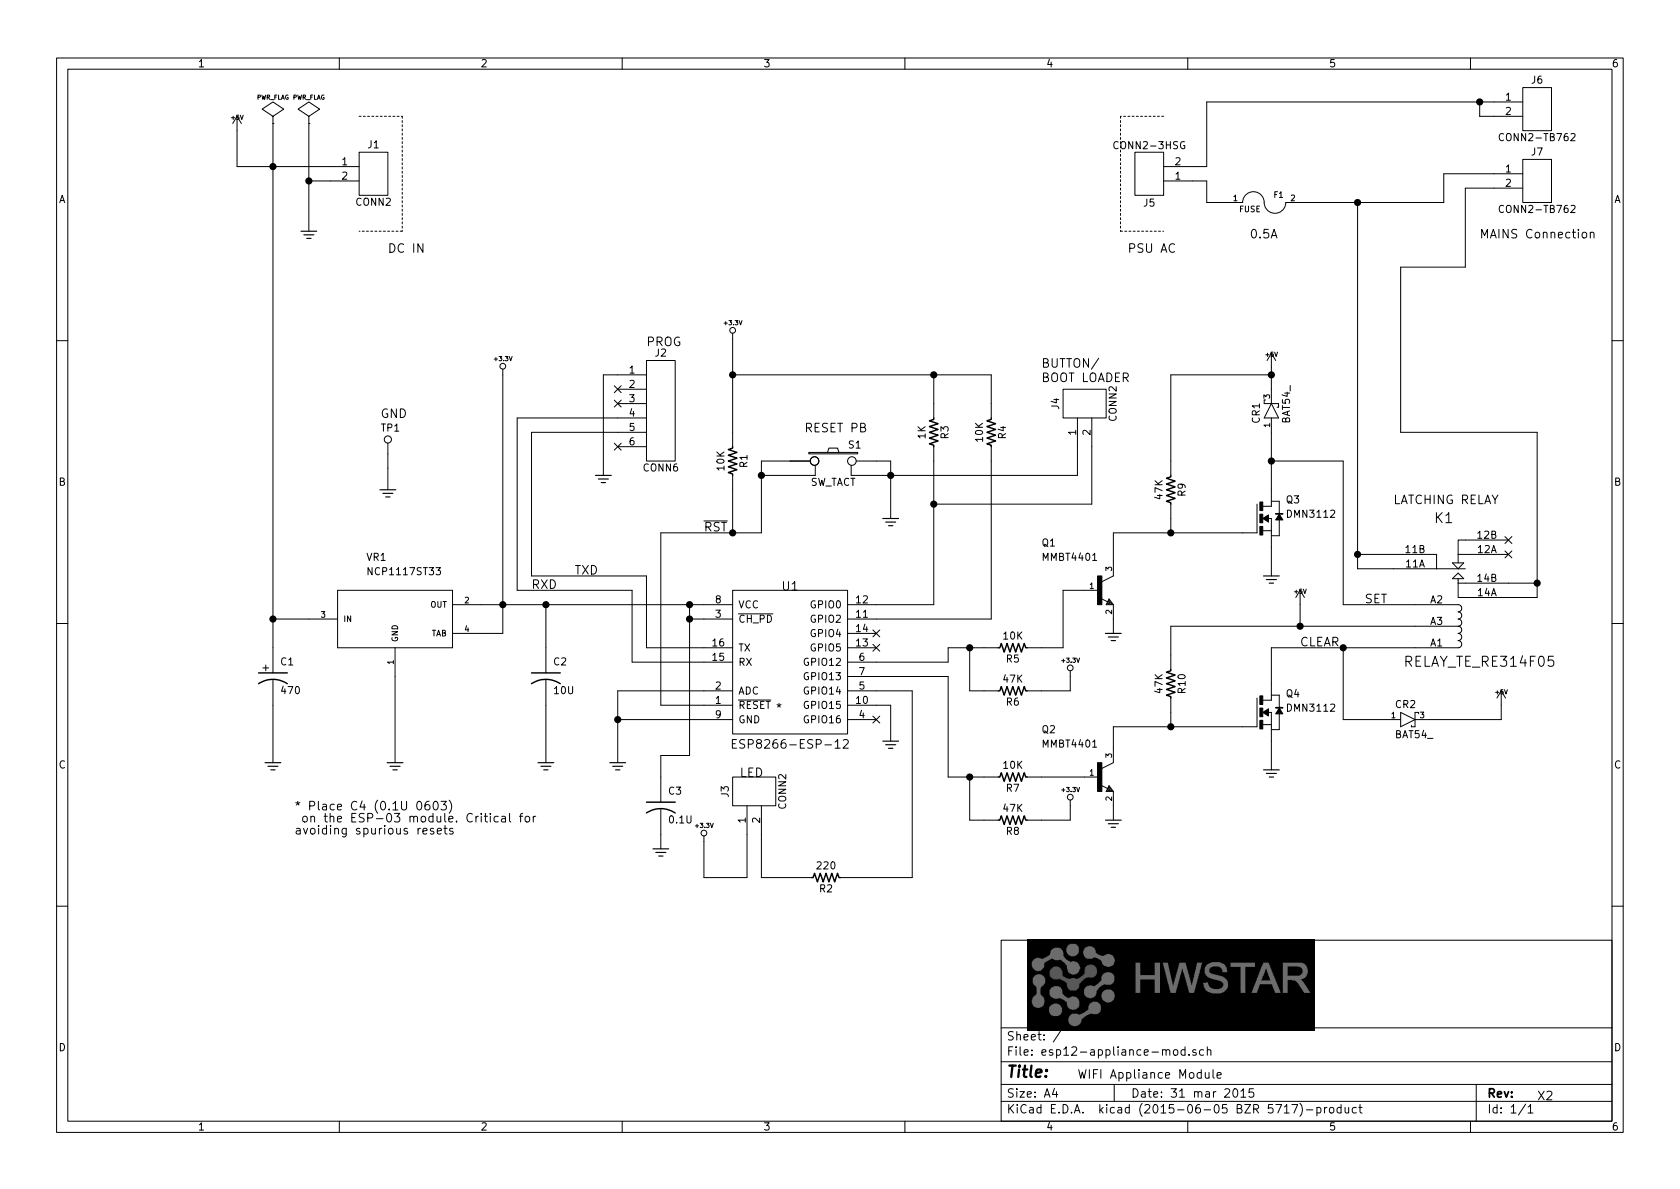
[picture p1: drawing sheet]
EESchema Schematic File Version 2
LIBS:esp12-appliance-mod-rescue
LIBS:power
LIBS:device
LIBS:transistors
LIBS:conn
LIBS:linear
LIBS:regul
LIBS:74xx
LIBS:cmos4000
LIBS:adc-dac
LIBS:memory
LIBS:xilinx
LIBS:special
LIBS:microcontrollers
LIBS:dsp
LIBS:microchip
LIBS:analog_switches
LIBS:motorola
LIBS:texas
LIBS:intel
LIBS:audio
LIBS:interface
LIBS:digital-audio
LIBS:philips
LIBS:display
LIBS:cypress
LIBS:siliconi
LIBS:opto
LIBS:atmel
LIBS:contrib
LIBS:valves
LIBS:custom
LIBS:esp12-appliance-mod-cache
EELAYER 25 0
EELAYER END
$Descr A4 11693 8268
encoding utf-8
Sheet 1 1
Title ""
Date "31 mar 2015"
Rev ""
Comp ""
Comment1 ""
Comment2 ""
Comment3 ""
Comment4 ""
$EndDescr
$Comp
L NCP1117ST33 VR1
U 1 1
P 2750 4300
F 0 "VR1" H 2550 4700 50  0000 L BNN
F 1 "NCP1117ST33" H 2550 4600 50  0000 L BNN
F 2 "SOT223" H 2750 4450 50  0001 C CNN
F 3 "" H 2750 4300 60  0000 C CNN
F 4 "800121-101" H 2750 4300 60  0001 C CNN "PartNumber"
	1    2750 4300
	1    0    0    -1  
$EndComp
$Comp
L GND_US #PWR01
U 1 1
P 2750 5300
F 0 "#PWR01" H 2730 5170 30  0001 C CNN
F 1 "GND_US" H 2740 5210 30  0001 C CNN
F 2 "" H 2750 5300 60  0000 C CNN
F 3 "" H 2750 5300 60  0000 C CNN
	1    2750 5300
	1    0    0    -1  
$EndComp
$Comp
L GND_US #PWR02
U 1 1
P 4300 5300
F 0 "#PWR02" H 4280 5170 30  0001 C CNN
F 1 "GND_US" H 4290 5210 30  0001 C CNN
F 2 "" H 4300 5300 60  0000 C CNN
F 3 "" H 4300 5300 60  0000 C CNN
	1    4300 5300
	1    0    0    -1  
$EndComp
$Comp
L C_US C2
U 1 1
P 3800 4700
F 0 "C2" H 3850 4800 50  0000 L CNN
F 1 "10U" H 3850 4600 50  0000 L CNN
F 2 "CC0805" H 3800 4700 60  0001 C CNN
F 3 "" H 3800 4700 60  0000 C CNN
F 4 "800003-106" H 3800 4700 60  0001 C CNN "PartNumber"
	1    3800 4700
	1    0    0    -1  
$EndComp
$Comp
L GND_US #PWR03
U 1 1
P 3800 5300
F 0 "#PWR03" H 3780 5170 30  0001 C CNN
F 1 "GND_US" H 3790 5210 30  0001 C CNN
F 2 "" H 3800 5300 60  0000 C CNN
F 3 "" H 3800 5300 60  0000 C CNN
	1    3800 5300
	1    0    0    -1  
$EndComp
$Comp
L GND_US #PWR04
U 1 1
P 1900 5300
F 0 "#PWR04" H 1880 5170 30  0001 C CNN
F 1 "GND_US" H 1890 5210 30  0001 C CNN
F 2 "" H 1900 5300 60  0000 C CNN
F 3 "" H 1900 5300 60  0000 C CNN
	1    1900 5300
	1    0    0    -1  
$EndComp
$Comp
L GND_US #PWR05
U 1 1
P 2150 1600
F 0 "#PWR05" H 2130 1470 30  0001 C CNN
F 1 "GND_US" H 2140 1510 30  0001 C CNN
F 2 "" H 2150 1600 60  0000 C CNN
F 3 "" H 2150 1600 60  0000 C CNN
	1    2150 1600
	1    0    0    -1  
$EndComp
$Comp
L PWR_FLAG #FLG06
U 1 1
P 1900 850
F 0 "#FLG06" H 1900 945 30  0001 C CNN
F 1 "PWR_FLAG" H 1900 1030 30  0000 C CNN
F 2 "" H 1900 850 60  0000 C CNN
F 3 "" H 1900 850 60  0000 C CNN
	1    1900 850 
	1    0    0    -1  
$EndComp
$Comp
L +5V #PWR07
U 1 1
P 1650 900
F 0 "#PWR07" H 1650 990 20  0001 C CNN
F 1 "+5V" H 1650 990 30  0000 C CNN
F 2 "" H 1650 900 60  0000 C CNN
F 3 "" H 1650 900 60  0000 C CNN
	1    1650 900 
	1    0    0    -1  
$EndComp
$Comp
L CONN6 J2
U 1 1
P 4600 2900
F 0 "J2" H 4600 3350 50  0000 C CNN
F 1 "CONN6" H 4600 2550 50  0000 C CNN
F 2 "" H 4600 2900 60  0000 C CNN
F 3 "" H 4600 2900 60  0000 C CNN
F 4 "800116-106" H 4600 2900 60  0001 C CNN "PartNumber"
	1    4600 2900
	1    0    0    -1  
$EndComp
$Comp
L GND_US #PWR08
U 1 1
P 4200 3300
F 0 "#PWR08" H 4180 3170 30  0001 C CNN
F 1 "GND_US" H 4190 3210 30  0001 C CNN
F 2 "" H 4200 3300 60  0000 C CNN
F 3 "" H 4200 3300 60  0000 C CNN
	1    4200 3300
	1    0    0    -1  
$EndComp
$Comp
L R_US R1
U 1 1
P 5100 3200
F 0 "R1" V 5180 3200 50  0000 C CNN
F 1 "10K" V 5020 3200 50  0000 C CNN
F 2 "RC0603" H 5100 3200 60  0001 C CNN
F 3 "" H 5100 3200 60  0000 C CNN
F 4 "800010-103" V 5100 3200 60  0001 C CNN "PartNumber"
	1    5100 3200
	1    0    0    -1  
$EndComp
$Comp
L +3.3V-RESCUE-esp12-appliance-mod #PWR09
U 1 1
P 3500 2600
F 0 "#PWR09" H 3500 2560 30  0001 C CNN
F 1 "+3.3V" H 3500 2710 30  0000 C CNN
F 2 "" H 3500 2600 60  0000 C CNN
F 3 "" H 3500 2600 60  0000 C CNN
	1    3500 2600
	1    0    0    -1  
$EndComp
$Comp
L +3.3V-RESCUE-esp12-appliance-mod #PWR010
U 1 1
P 5100 2350
F 0 "#PWR010" H 5100 2310 30  0001 C CNN
F 1 "+3.3V" H 5100 2460 30  0000 C CNN
F 2 "" H 5100 2350 60  0000 C CNN
F 3 "" H 5100 2350 60  0000 C CNN
	1    5100 2350
	1    0    0    -1  
$EndComp
$Comp
L SW_TACT S1
U 1 1
P 5800 3200
F 0 "S1" H 5950 3310 50  0000 C CNN
F 1 "SW_TACT" H 5800 3050 50  0000 C CNN
F 2 "" H 5800 3200 60  0000 C CNN
F 3 "" H 5800 3200 60  0000 C CNN
F 4 "800107-101" H 5800 3200 60  0001 C CNN "PartNumber"
	1    5800 3200
	1    0    0    -1  
$EndComp
$Comp
L GND_US #PWR011
U 1 1
P 6200 3600
F 0 "#PWR011" H 6180 3470 30  0001 C CNN
F 1 "GND_US" H 6190 3510 30  0001 C CNN
F 2 "" H 6200 3600 60  0000 C CNN
F 3 "" H 6200 3600 60  0000 C CNN
	1    6200 3600
	1    0    0    -1  
$EndComp
$Comp
L R_US R3
U 1 1
P 6500 3000
F 0 "R3" V 6580 3000 50  0000 C CNN
F 1 "1K" V 6420 3000 50  0000 C CNN
F 2 "RC0603" H 6500 3000 60  0001 C CNN
F 3 "" H 6500 3000 60  0000 C CNN
F 4 "800010-102" V 6500 3000 60  0001 C CNN "PartNumber"
	1    6500 3000
	1    0    0    -1  
$EndComp
$Comp
L R_US R4
U 1 1
P 6900 3000
F 0 "R4" V 6980 3000 50  0000 C CNN
F 1 "10K" V 6820 3000 50  0000 C CNN
F 2 "RC0603" H 6900 3000 60  0001 C CNN
F 3 "" H 6900 3000 60  0000 C CNN
F 4 "800010-103" V 6900 3000 60  0001 C CNN "PartNumber"
	1    6900 3000
	1    0    0    -1  
$EndComp
Text Label 4000 4000 0    60   ~ 0
TXD
Text Label 3700 4100 0    60   ~ 0
RXD
Text Label 4900 3700 0    60   ~ 0
~RST
Text Notes 5600 3000 0    60   ~ 0
RESET PB\n
$Comp
L CONN2 J4
U 1 1
P 7550 2800
F 0 "J4" H 7550 3000 50  0000 C CNN
F 1 "CONN2" H 7550 2600 50  0000 C CNN
F 2 "" H 7550 2800 60  0000 C CNN
F 3 "" H 7550 2800 60  0000 C CNN
F 4 "800114-102" H 7550 2800 60  0001 C CNN "PartNumber"
	1    7550 2800
	0    -1   -1   0   
$EndComp
Text Notes 7250 2650 0    60   ~ 0
BOOT LOADER
$Comp
L MMBT4401 Q1
U 1 1
P 7650 4100
F 0 "Q1" H 7250 4400 50  0000 L BNN
F 1 "MMBT4401" H 7250 4300 50  0000 L BNN
F 2 "SOT23" H 7550 3950 50  0001 C CNN
F 3 "" H 7650 4100 60  0000 C CNN
F 4 "800110-101" H 7650 4100 60  0001 C CNN "PartNumber"
	1    7650 4100
	1    0    0    -1  
$EndComp
$Comp
L MMBT4401 Q2
U 1 1
P 7650 5400
F 0 "Q2" H 7250 5700 50  0000 L BNN
F 1 "MMBT4401" H 7250 5600 50  0000 L BNN
F 2 "SOT23" H 7550 5250 50  0001 C CNN
F 3 "" H 7650 5400 60  0000 C CNN
F 4 "800110-101" H 7650 5400 60  0001 C CNN "PartNumber"
	1    7650 5400
	1    0    0    -1  
$EndComp
$Comp
L R_US R9
U 1 1
P 8150 3400
F 0 "R9" V 8230 3400 50  0000 C CNN
F 1 "47K" V 8070 3400 50  0000 C CNN
F 2 "RC0603" H 8150 3400 60  0001 C CNN
F 3 "" H 8150 3400 60  0000 C CNN
F 4 "800010-473" V 8150 3400 60  0001 C CNN "PartNumber"
	1    8150 3400
	1    0    0    -1  
$EndComp
$Comp
L R_US R10
U 1 1
P 8150 4750
F 0 "R10" V 8230 4750 50  0000 C CNN
F 1 "47K" V 8070 4750 50  0000 C CNN
F 2 "RC0603" H 8150 4750 60  0001 C CNN
F 3 "" H 8150 4750 60  0000 C CNN
	1    8150 4750
	1    0    0    -1  
$EndComp
$Comp
L GND_US #PWR012
U 1 1
P 7750 4400
F 0 "#PWR012" H 7730 4270 30  0001 C CNN
F 1 "GND_US" H 7740 4310 30  0001 C CNN
F 2 "" H 7750 4400 60  0000 C CNN
F 3 "" H 7750 4400 60  0000 C CNN
	1    7750 4400
	1    0    0    -1  
$EndComp
$Comp
L GND_US #PWR013
U 1 1
P 7750 5700
F 0 "#PWR013" H 7730 5570 30  0001 C CNN
F 1 "GND_US" H 7740 5610 30  0001 C CNN
F 2 "" H 7750 5700 60  0000 C CNN
F 3 "" H 7750 5700 60  0000 C CNN
	1    7750 5700
	1    0    0    -1  
$EndComp
$Comp
L GND_US #PWR014
U 1 1
P 8850 4000
F 0 "#PWR014" H 8830 3870 30  0001 C CNN
F 1 "GND_US" H 8840 3910 30  0001 C CNN
F 2 "" H 8850 4000 60  0000 C CNN
F 3 "" H 8850 4000 60  0000 C CNN
	1    8850 4000
	1    0    0    -1  
$EndComp
$Comp
L GND_US #PWR015
U 1 1
P 8850 5350
F 0 "#PWR015" H 8830 5220 30  0001 C CNN
F 1 "GND_US" H 8840 5260 30  0001 C CNN
F 2 "" H 8850 5350 60  0000 C CNN
F 3 "" H 8850 5350 60  0000 C CNN
	1    8850 5350
	1    0    0    -1  
$EndComp
$Comp
L R_US R5
U 1 1
P 7050 4500
F 0 "R5" V 7130 4500 50  0000 C CNN
F 1 "10K" V 6970 4500 50  0000 C CNN
F 2 "RC0603" H 7050 4500 60  0001 C CNN
F 3 "" H 7050 4500 60  0000 C CNN
F 4 "800010-103" V 7050 4500 60  0001 C CNN "PartNumber"
	1    7050 4500
	0    1    1    0   
$EndComp
$Comp
L R_US R7
U 1 1
P 7050 5400
F 0 "R7" V 7130 5400 50  0000 C CNN
F 1 "10K" V 6970 5400 50  0000 C CNN
F 2 "RC0603" H 7050 5400 60  0001 C CNN
F 3 "" H 7050 5400 60  0000 C CNN
F 4 "800010-103" V 7050 5400 60  0001 C CNN "PartNumber"
	1    7050 5400
	0    1    1    0   
$EndComp
$Comp
L R_US R2
U 1 1
P 5750 6100
F 0 "R2" V 5830 6100 50  0000 C CNN
F 1 "220" V 5670 6100 50  0000 C CNN
F 2 "RC0805" H 5750 6100 60  0001 C CNN
F 3 "" H 5750 6100 60  0000 C CNN
F 4 "800011-221" V 5750 6100 60  0001 C CNN "PartNumber"
	1    5750 6100
	0    1    1    0   
$EndComp
$Comp
L +3.3V-RESCUE-esp12-appliance-mod #PWR016
U 1 1
P 4900 5850
F 0 "#PWR016" H 4900 5810 30  0001 C CNN
F 1 "+3.3V" H 4900 5960 30  0000 C CNN
F 2 "" H 4900 5850 60  0000 C CNN
F 3 "" H 4900 5850 60  0000 C CNN
	1    4900 5850
	1    0    0    -1  
$EndComp
$Comp
L RELAY_TE_RE314F05 K1
U 1 1
P 10150 3950
F 0 "K1" H 10050 4300 70  0000 C CNN
F 1 "RELAY_TE_RE314F05" H 10300 3300 70  0000 C CNN
F 2 "~" H 10100 4000 60  0000 C CNN
F 3 "~" H 10100 4000 60  0000 C CNN
F 4 "800128-101" H 10150 3950 60  0001 C CNN "PartNumber"
	1    10150 3950
	1    0    0    -1  
$EndComp
$Comp
L +5V #PWR017
U 1 1
P 9050 4200
F 0 "#PWR017" H 9050 4290 20  0001 C CNN
F 1 "+5V" H 9050 4290 30  0000 C CNN
F 2 "" H 9050 4200 60  0000 C CNN
F 3 "" H 9050 4200 60  0000 C CNN
	1    9050 4200
	1    0    0    -1  
$EndComp
$Comp
L FUSE F1
U 1 1
P 8800 1400
F 0 "F1" H 8900 1450 40  0000 C CNN
F 1 "FUSE" H 8700 1350 40  0000 C CNN
F 2 "~" H 8800 1400 60  0000 C CNN
F 3 "~" H 8800 1400 60  0000 C CNN
F 4 "800125-500" H 8800 1400 60  0001 C CNN "PartNumber"
	1    8800 1400
	1    0    0    -1  
$EndComp
$Comp
L BAT54_ CR2
U 1 1
P 9800 5000
F 0 "CR2" H 9710 5075 50  0000 L BNN
F 1 "BAT54_" H 9710 4865 50  0000 L BNN
F 2 "SOT23" H 9800 5150 50  0001 C CNN
F 3 "" H 9800 5000 60  0000 C CNN
F 4 "800127-101" H 9800 5000 60  0001 C CNN "PartNumber"
	1    9800 5000
	1    0    0    -1  
$EndComp
$Comp
L BAT54_ CR1
U 1 1
P 8850 2850
F 0 "CR1" H 8760 2925 50  0000 L BNN
F 1 "BAT54_" H 8760 2715 50  0000 L BNN
F 2 "SOT23" H 8850 3000 50  0001 C CNN
F 3 "" H 8850 2850 60  0000 C CNN
F 4 "800127-101" H 8850 2850 60  0001 C CNN "PartNumber"
	1    8850 2850
	0    -1   -1   0   
$EndComp
$Comp
L +5V #PWR018
U 1 1
P 10450 4900
F 0 "#PWR018" H 10450 4990 20  0001 C CNN
F 1 "+5V" H 10450 4990 30  0000 C CNN
F 2 "" H 10450 4900 60  0000 C CNN
F 3 "" H 10450 4900 60  0000 C CNN
	1    10450 4900
	1    0    0    -1  
$EndComp
$Comp
L +5V #PWR019
U 1 1
P 8850 2550
F 0 "#PWR019" H 8850 2640 20  0001 C CNN
F 1 "+5V" H 8850 2640 30  0000 C CNN
F 2 "" H 8850 2550 60  0000 C CNN
F 3 "" H 8850 2550 60  0000 C CNN
	1    8850 2550
	1    0    0    -1  
$EndComp
Text Notes 7500 7500 0    60   ~ 0
WIFI Appliance Module
Text Notes 10700 7650 0    60   ~ 0
X2
Text Label 9050 4500 0    60   ~ 0
CLEAR
Text Label 9500 4200 0    60   ~ 0
SET
$Comp
L CONN2 J3
U 1 1
P 5250 5500
F 0 "J3" H 5250 5700 50  0000 C CNN
F 1 "CONN2" H 5250 5300 50  0000 C CNN
F 2 "" H 5250 5500 60  0000 C CNN
F 3 "" H 5250 5500 60  0000 C CNN
F 4 "800114-102" H 5250 5500 60  0001 C CNN "PartNumber"
	1    5250 5500
	0    -1   -1   0   
$EndComp
Text Notes 5150 5400 0    60   ~ 0
LED
Text Notes 2700 1750 0    60   ~ 0
DC IN
Text Notes 8700 1650 0    60   ~ 0
0.5A
$Comp
L C_US C3
U 1 1
P 4600 5600
F 0 "C3" H 4650 5700 50  0000 L CNN
F 1 "0.1U" H 4650 5500 50  0000 L CNN
F 2 "~" H 4600 5600 60  0000 C CNN
F 3 "~" H 4600 5600 60  0000 C CNN
F 4 "800000-104" H 4600 5600 60  0001 C CNN "PartNumber"
	1    4600 5600
	1    0    0    -1  
$EndComp
$Comp
L GND_US #PWR020
U 1 1
P 4600 5900
F 0 "#PWR020" H 4580 5770 30  0001 C CNN
F 1 "GND_US" H 4590 5810 30  0001 C CNN
F 2 "" H 4600 5900 60  0000 C CNN
F 3 "" H 4600 5900 60  0000 C CNN
	1    4600 5900
	1    0    0    -1  
$EndComp
Text Notes 2050 5800 0    60   ~ 0
* Place C4 (0.1U 0603)\n on the ESP-03 module. Critical for\navoiding spurious resets
Text Notes 5400 4950 0    60   ~ 0
*\n
$Comp
L ESP8266-ESP-12 U1
U 1 1
P 5500 4500
F 0 "U1" H 5500 4925 60  0000 C CNN
F 1 "ESP8266-ESP-12" H 5500 3825 60  0000 C CNN
F 2 "~" H 5500 4200 60  0000 C CNN
F 3 "~" H 5500 4200 60  0000 C CNN
F 4 "800106-101" H 5500 4500 60  0001 C CNN "PartNumber"
	1    5500 4500
	1    0    0    -1  
$EndComp
$Comp
L GND_US #PWR021
U 1 1
P 6200 5150
F 0 "#PWR021" H 6180 5020 30  0001 C CNN
F 1 "GND_US" H 6190 5060 30  0001 C CNN
F 2 "" H 6200 5150 60  0000 C CNN
F 3 "" H 6200 5150 60  0000 C CNN
	1    6200 5150
	1    0    0    -1  
$EndComp
$Comp
L CP_US C1
U 1 1
P 1900 4700
F 0 "C1" H 1950 4800 50  0000 L CNN
F 1 "470" H 1950 4600 50  0000 L CNN
F 2 "~" H 1900 4700 60  0000 C CNN
F 3 "~" H 1900 4700 60  0000 C CNN
F 4 "800126-477" H 1900 4700 60  0001 C CNN "PartNumber"
	1    1900 4700
	1    0    0    -1  
$EndComp
NoConn ~ 6100 4400
NoConn ~ 6100 4500
NoConn ~ 6100 5000
NoConn ~ 10500 3750
NoConn ~ 10500 3850
NoConn ~ 4300 2700
$Comp
L PWR_FLAG #FLG022
U 1 1
P 2150 850
F 0 "#FLG022" H 2150 945 30  0001 C CNN
F 1 "PWR_FLAG" H 2150 1030 30  0000 C CNN
F 2 "" H 2150 850 60  0000 C CNN
F 3 "" H 2150 850 60  0000 C CNN
	1    2150 850 
	1    0    0    -1  
$EndComp
Text Notes 10300 1650 0    60   ~ 0
MAINS Connection
Text Notes 7850 1750 0    60   ~ 0
PSU AC
Text Notes 7250 2550 0    60   ~ 0
BUTTON/
Text Notes 4500 2400 0    60   ~ 0
PROG
Text Notes 9700 3500 0    60   ~ 0
LATCHING RELAY
$Comp
L DMN3112 Q3
U 1 1
P 8850 3600
F 0 "Q3" H 8950 3700 50  0000 L BNN
F 1 "DMN3112" H 8950 3600 50  0000 L BNN
F 2 "SOT23" H 8850 3750 50  0001 C CNN
F 3 "~" H 8850 3600 60  0000 C CNN
F 4 "800123-101" H 8850 3600 60  0001 C CNN "PartNumber"
	1    8850 3600
	1    0    0    -1  
$EndComp
$Comp
L DMN3112 Q4
U 1 1
P 8850 4950
F 0 "Q4" H 8950 5050 50  0000 L BNN
F 1 "DMN3112" H 8950 4950 50  0000 L BNN
F 2 "SOT23" H 8850 5100 50  0001 C CNN
F 3 "~" H 8850 4950 60  0000 C CNN
F 4 "800123-101" H 8850 4950 60  0001 C CNN "PartNumber"
	1    8850 4950
	1    0    0    -1  
$EndComp
$Comp
L R_US R6
U 1 1
P 7050 4800
F 0 "R6" V 7130 4800 50  0000 C CNN
F 1 "47K" V 6970 4800 50  0000 C CNN
F 2 "RC0603" H 7050 4800 60  0001 C CNN
F 3 "" H 7050 4800 60  0000 C CNN
F 4 "800010-473" V 7050 4800 60  0001 C CNN "PartNumber"
	1    7050 4800
	0    1    1    0   
$EndComp
$Comp
L R_US R8
U 1 1
P 7050 5700
F 0 "R8" V 7130 5700 50  0000 C CNN
F 1 "47K" V 6970 5700 50  0000 C CNN
F 2 "RC0603" H 7050 5700 60  0001 C CNN
F 3 "" H 7050 5700 60  0000 C CNN
F 4 "800010-473" V 7050 5700 60  0001 C CNN "PartNumber"
	1    7050 5700
	0    1    1    0   
$EndComp
$Comp
L +3.3V-RESCUE-esp12-appliance-mod #PWR023
U 1 1
P 7450 4700
F 0 "#PWR023" H 7450 4660 30  0001 C CNN
F 1 "+3.3V" H 7450 4810 30  0000 C CNN
F 2 "" H 7450 4700 60  0000 C CNN
F 3 "" H 7450 4700 60  0000 C CNN
	1    7450 4700
	1    0    0    -1  
$EndComp
$Comp
L +3.3V-RESCUE-esp12-appliance-mod #PWR024
U 1 1
P 7450 5600
F 0 "#PWR024" H 7450 5560 30  0001 C CNN
F 1 "+3.3V" H 7450 5710 30  0000 C CNN
F 2 "" H 7450 5600 60  0000 C CNN
F 3 "" H 7450 5600 60  0000 C CNN
	1    7450 5600
	1    0    0    -1  
$EndComp
$Comp
L CONN2 J5
U 1 1
P 8000 1200
F 0 "J5" H 8000 1400 50  0000 C CNN
F 1 "CONN2-3HSG" H 8000 1000 50  0000 C CNN
F 2 "" H 8000 1200 60  0000 C CNN
F 3 "" H 8000 1200 60  0000 C CNN
F 4 "800124-101" H 8000 1200 60  0001 C CNN "PartNumber"
	1    8000 1200
	-1   0    0    1   
$EndComp
$Comp
L CONN2 J1
U 1 1
P 2600 1200
F 0 "J1" H 2600 1400 50  0000 C CNN
F 1 "CONN2" H 2600 1000 50  0000 C CNN
F 2 "" H 2600 1200 60  0000 C CNN
F 3 "" H 2600 1200 60  0000 C CNN
F 4 "800114-102" H 2600 1200 60  0001 C CNN "PartNumber"
	1    2600 1200
	1    0    0    -1  
$EndComp
Wire Wire Line
	3500 4400 3350 4400
Wire Wire Line
	3500 2600 3500 4400
Connection ~ 3500 4200
Wire Wire Line
	3800 4200 3800 4500
Connection ~ 3800 4200
Wire Wire Line
	3800 4900 3800 5300
Wire Wire Line
	1900 4300 2150 4300
Wire Wire Line
	1900 850  1900 4500
Wire Wire Line
	1900 4900 1900 5300
Connection ~ 1900 4300
Wire Wire Line
	4300 2600 4200 2600
Wire Wire Line
	4200 2600 4200 3300
Wire Wire Line
	4400 4100 3600 4100
Wire Wire Line
	3600 4100 3600 2900
Wire Wire Line
	3600 2900 4300 2900
Wire Wire Line
	4500 4000 3700 4000
Wire Wire Line
	3700 4000 3700 3000
Wire Wire Line
	3700 3000 4300 3000
Wire Wire Line
	5300 3700 4600 3700
Wire Wire Line
	5100 2350 5100 3000
Wire Wire Line
	5100 3700 5100 3400
Wire Wire Line
	5500 3200 5300 3200
Wire Wire Line
	5300 3200 5300 3700
Connection ~ 5100 3700
Wire Wire Line
	5500 3300 5300 3300
Connection ~ 5300 3300
Wire Wire Line
	6100 3200 6200 3200
Wire Wire Line
	6200 3200 6200 3600
Wire Wire Line
	6100 3300 7500 3300
Connection ~ 6200 3300
Wire Wire Line
	6900 2600 6900 2800
Wire Wire Line
	5100 2600 6900 2600
Connection ~ 5100 2600
Wire Wire Line
	6500 2600 6500 2800
Connection ~ 6500 2600
Wire Wire Line
	6500 3200 6500 4200
Wire Wire Line
	6900 4300 6900 3200
Wire Wire Line
	7500 3300 7500 3100
Wire Wire Line
	6500 3500 7600 3500
Wire Wire Line
	7600 3500 7600 3100
Connection ~ 6500 3500
Wire Wire Line
	6500 4200 6100 4200
Wire Wire Line
	6100 4300 6900 4300
Wire Wire Line
	8850 3800 8850 4000
Wire Wire Line
	7750 4300 7750 4400
Wire Wire Line
	7750 3700 8650 3700
Wire Wire Line
	7750 3700 7750 3900
Wire Wire Line
	7750 5050 8650 5050
Wire Wire Line
	7750 5050 7750 5200
Wire Wire Line
	8150 4950 8150 5050
Connection ~ 8150 5050
Wire Wire Line
	8150 3600 8150 3700
Connection ~ 8150 3700
Wire Wire Line
	7250 5400 7550 5400
Wire Wire Line
	6600 5400 6850 5400
Wire Wire Line
	5300 6100 5550 6100
Wire Wire Line
	5950 6100 6350 6100
Wire Wire Line
	4900 6100 5200 6100
Wire Wire Line
	4900 6100 4900 5850
Wire Wire Line
	9850 4200 9350 4200
Wire Wire Line
	9350 4200 9350 3200
Wire Wire Line
	9350 3200 8850 3200
Wire Wire Line
	8850 3000 8850 3400
Wire Wire Line
	8850 4500 9850 4500
Wire Wire Line
	8850 4500 8850 4750
Wire Wire Line
	8150 4350 9850 4350
Wire Wire Line
	9050 4350 9050 4200
Wire Wire Line
	9050 1400 10050 1400
Wire Wire Line
	9750 1850 10200 1850
Wire Wire Line
	9750 1850 9750 3000
Wire Wire Line
	9750 3000 10700 3000
Wire Wire Line
	10700 3000 10700 4150
Wire Wire Line
	10700 4150 10500 4150
Wire Wire Line
	10500 4050 10700 4050
Connection ~ 10700 4050
Wire Wire Line
	9450 3950 9700 3950
Wire Wire Line
	9450 1400 9450 3950
Connection ~ 9450 1400
Wire Wire Line
	9700 3850 9450 3850
Connection ~ 9450 3850
Wire Wire Line
	8850 2550 8850 2700
Connection ~ 8850 3200
Wire Wire Line
	9650 5000 9350 5000
Wire Wire Line
	9350 5000 9350 4500
Connection ~ 9350 4500
Wire Wire Line
	9950 5000 10450 5000
Wire Wire Line
	10450 5000 10450 4900
Wire Wire Line
	5300 6100 5300 5800
Wire Wire Line
	5200 6100 5200 5800
Wire Wire Line
	4900 4900 4600 4900
Wire Wire Line
	4900 5000 4300 5000
Wire Wire Line
	4300 4800 4300 5300
Wire Wire Line
	4900 4500 4500 4500
Wire Wire Line
	4500 4500 4500 4000
Wire Wire Line
	4900 4600 4400 4600
Wire Wire Line
	4400 4600 4400 4100
Wire Wire Line
	4900 4800 4300 4800
Connection ~ 4300 5000
Wire Wire Line
	3350 4200 4900 4200
Wire Wire Line
	4900 4300 4800 4300
Wire Wire Line
	4800 4200 4800 5250
Connection ~ 4800 4200
Wire Wire Line
	6100 4800 6350 4800
Wire Wire Line
	6350 4800 6350 6100
Wire Wire Line
	6100 4900 6200 4900
Wire Wire Line
	6200 4900 6200 5150
Wire Wire Line
	6100 4700 6600 4700
Wire Wire Line
	6600 4700 6600 5400
Wire Wire Line
	6100 4600 6600 4600
Wire Wire Line
	6600 4600 6600 4500
Wire Wire Line
	6600 4500 6850 4500
Wire Wire Line
	4600 5800 4600 5900
Wire Wire Line
	2750 4700 2750 5300
Wire Wire Line
	7750 5600 7750 5700
Wire Wire Line
	8850 5350 8850 5150
Wire Wire Line
	4600 4900 4600 3700
Wire Wire Line
	4800 5250 4600 5250
Wire Wire Line
	4600 5250 4600 5400
Connection ~ 4800 4300
Wire Wire Line
	10400 800  10300 800 
Wire Wire Line
	10300 800  10300 700 
Connection ~ 10300 700 
Wire Wire Line
	10400 1200 10050 1200
Wire Wire Line
	10050 1200 10050 1400
Wire Wire Line
	10200 1850 10200 1300
Wire Wire Line
	10200 1300 10400 1300
Wire Notes Line
	8100 800  7800 800 
Wire Notes Line
	7800 800  7800 1600
Wire Notes Line
	7800 1600 8100 1600
Wire Notes Line
	2500 800  2800 800 
Wire Notes Line
	2800 800  2800 1600
Wire Notes Line
	2800 1600 2500 1600
Wire Wire Line
	8150 4350 8150 4550
Connection ~ 9050 4350
Wire Wire Line
	8150 3200 8150 2600
Wire Wire Line
	8150 2600 8850 2600
Connection ~ 8850 2600
Wire Wire Line
	7550 4100 7400 4100
Wire Wire Line
	7400 4100 7400 4500
Wire Wire Line
	7400 4500 7250 4500
Wire Wire Line
	6850 4800 6750 4800
Wire Wire Line
	6750 4800 6750 4500
Connection ~ 6750 4500
Wire Wire Line
	6850 5700 6750 5700
Wire Wire Line
	6750 5700 6750 5400
Connection ~ 6750 5400
Wire Wire Line
	7250 5700 7450 5700
Wire Wire Line
	7450 5700 7450 5600
Wire Wire Line
	7250 4800 7450 4800
Wire Wire Line
	7450 4800 7450 4700
Wire Wire Line
	1650 1150 2300 1150
Connection ~ 1900 1150
Wire Wire Line
	1650 900  1650 1150
Wire Wire Line
	2150 850  2150 1600
Wire Wire Line
	2300 1250 2150 1250
Connection ~ 2150 1250
Wire Wire Line
	8400 700  10400 700 
Wire Wire Line
	8300 1250 8400 1250
Wire Wire Line
	8400 1250 8400 1400
Wire Wire Line
	8400 1400 8550 1400
Wire Wire Line
	8300 1150 8400 1150
Wire Wire Line
	8400 1150 8400 700 
$Comp
L CONN2 J6
U 1 1
P 10700 750
F 0 "J6" H 10700 950 50  0000 C CNN
F 1 "CONN2-TB762" H 10700 550 50  0000 C CNN
F 2 "" H 10700 750 60  0000 C CNN
F 3 "" H 10700 750 60  0000 C CNN
F 4 "800129-102" H 10700 750 60  0001 C CNN "PartNumber"
	1    10700 750 
	1    0    0    -1  
$EndComp
$Comp
L CONN2 J7
U 1 1
P 10700 1250
F 0 "J7" H 10700 1450 50  0000 C CNN
F 1 "CONN2-TB762" H 10700 1050 50  0000 C CNN
F 2 "" H 10700 1250 60  0000 C CNN
F 3 "" H 10700 1250 60  0000 C CNN
F 4 "800129-102" H 10700 1250 60  0001 C CNN "PartNumber"
	1    10700 1250
	1    0    0    -1  
$EndComp
NoConn ~ 4300 2800
NoConn ~ 4300 3100
$Comp
L GND_US #PWR025
U 1 1
P 2700 3400
F 0 "#PWR025" H 2680 3270 30  0001 C CNN
F 1 "GND_US" H 2690 3310 30  0001 C CNN
F 2 "" H 2700 3400 60  0000 C CNN
F 3 "" H 2700 3400 60  0000 C CNN
	1    2700 3400
	1    0    0    -1  
$EndComp
$Comp
L TESTPINTPSQ025 TP1
U 1 1
P 2700 3050
F 0 "TP1" H 2650 3100 50  0000 L BNN
F 1 "TESTPINTPSQ025" H 2400 3200 50  0001 L BNN
F 2 "TESTPINSQ025" H 2700 3300 50  0001 C CNN
F 3 "~" H 2700 3050 60  0000 C CNN
	1    2700 3050
	1    0    0    -1  
$EndComp
Wire Wire Line
	2700 3400 2700 3250
Text Notes 2650 2900 0    60   ~ 0
GND
$EndSCHEMATC
